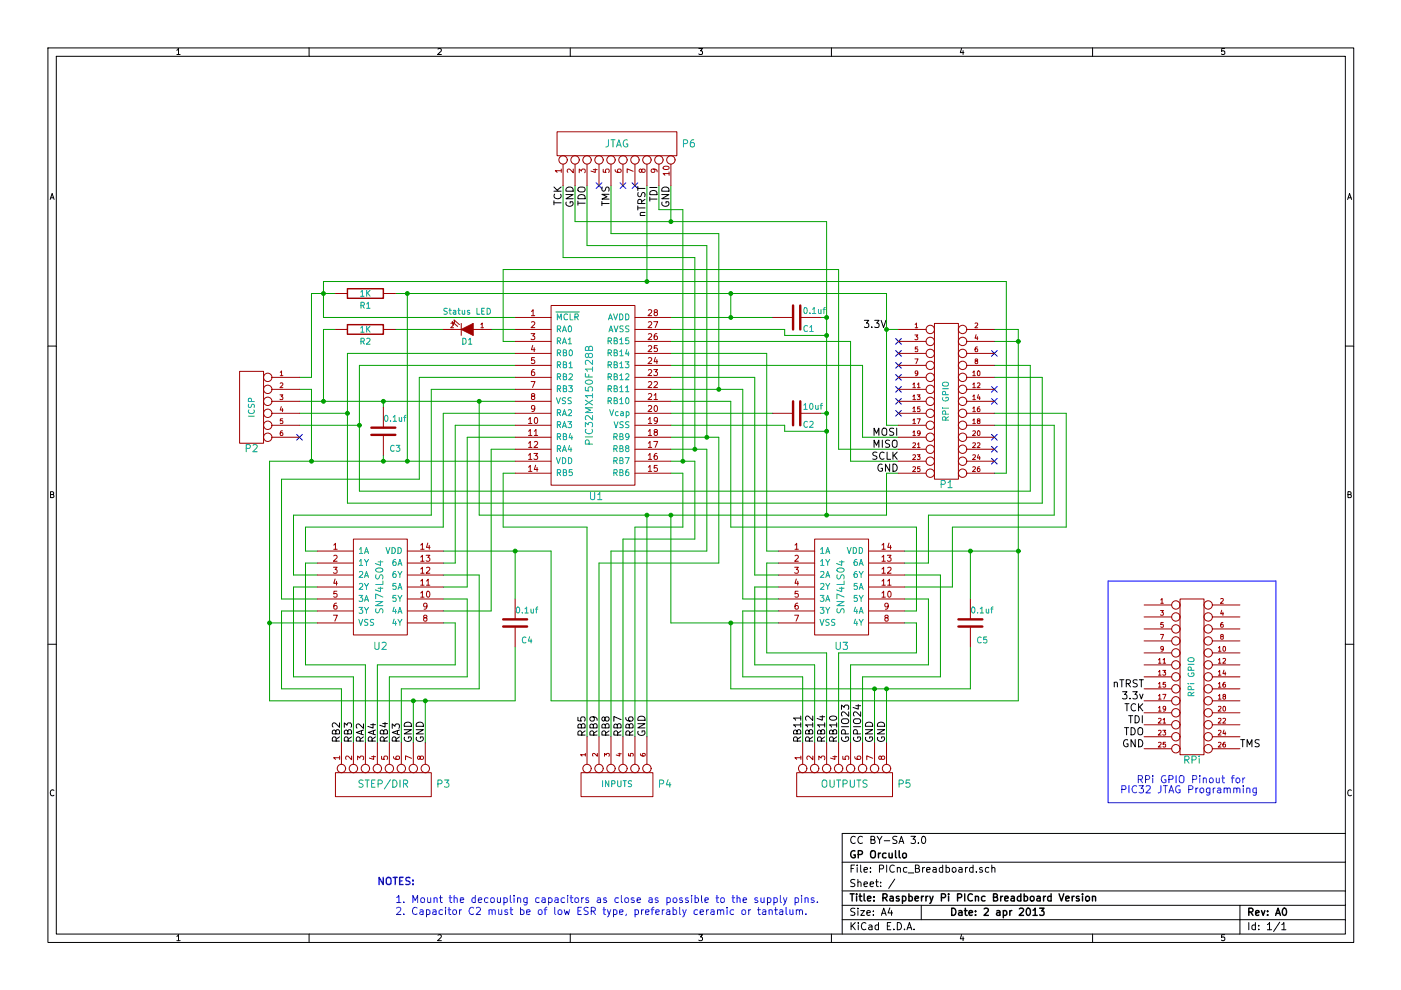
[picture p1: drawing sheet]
EESchema Schematic File Version 2  date Tuesday 02,April,2013 11:55:47 AM SGT
LIBS:power
LIBS:device
LIBS:transistors
LIBS:conn
LIBS:linear
LIBS:regul
LIBS:74xx
LIBS:cmos4000
LIBS:adc-dac
LIBS:memory
LIBS:xilinx
LIBS:special
LIBS:microcontrollers
LIBS:dsp
LIBS:microchip
LIBS:analog_switches
LIBS:motorola
LIBS:texas
LIBS:intel
LIBS:audio
LIBS:interface
LIBS:digital-audio
LIBS:philips
LIBS:display
LIBS:cypress
LIBS:siliconi
LIBS:opto
LIBS:atmel
LIBS:contrib
LIBS:valves
LIBS:PICnc_Breadboard-cache
EELAYER 25  0
EELAYER END
$Descr A4 11700 8267
encoding utf-8
Sheet 1 1
Title "Raspberry Pi PICnc Breadboard Version"
Date "2 apr 2013"
Rev "A0"
Comp "GP Orcullo"
Comment1 "CC BY-SA 3.0"
Comment2 ""
Comment3 ""
Comment4 ""
$EndDescr
Text Label 7500 3850 2    60   ~ 0
SCLK
Text Label 7500 3750 2    60   ~ 0
MISO
Text Label 7500 3650 2    60   ~ 0
MOSI
Text Label 7500 3950 2    60   ~ 0
GND
Text Label 7400 2750 2    60   ~ 0
3.3V
Text Notes 3300 7650 0    60   ~ 0
2. Capacitor C2 must be of low ESR type, preferably ceramic or tantalum.\n
Text Notes 3300 7550 0    60   ~ 0
1. Mount the decoupling capacitors as close as possible to the supply pins.
Text Notes 3150 7400 0    60   ~ 12
NOTES:
NoConn ~ 5300 1550
NoConn ~ 5200 1550
NoConn ~ 5000 1550
Text Label 7200 6200 1    60   ~ 0
GPIO24
Text Label 7100 6200 1    60   ~ 0
GPIO23
Text Label 7400 6200 1    60   ~ 0
GND
Text Label 7300 6200 1    60   ~ 0
GND
Text Label 7000 6200 1    60   ~ 0
RB10
Text Label 6900 6200 1    60   ~ 0
RB14
Text Label 6800 6200 1    60   ~ 0
RB12
Text Label 6700 6200 1    60   ~ 0
RB11
Text Label 5400 6150 1    60   ~ 0
GND
Text Label 5300 6150 1    60   ~ 0
RB6
Text Label 5200 6150 1    60   ~ 0
RB7
Text Label 5100 6150 1    60   ~ 0
RB8
Text Label 5000 6150 1    60   ~ 0
RB9
Text Label 4900 6150 1    60   ~ 0
RB5
Text Label 3550 6200 1    60   ~ 0
GND
Text Label 3450 6200 1    60   ~ 0
GND
Text Label 3350 6200 1    60   ~ 0
RA3
Text Label 3250 6200 1    60   ~ 0
RB4
Text Label 3150 6200 1    60   ~ 0
RA4
Text Label 3050 6200 1    60   ~ 0
RA2
Text Label 2950 6200 1    60   ~ 0
RB3
Text Label 2850 6200 1    60   ~ 0
RB2
Wire Notes Line
	10650 4850 9250 4850
Wire Notes Line
	10650 4850 10650 6700
Wire Notes Line
	10650 6700 9250 6700
Wire Notes Line
	9250 6700 9250 4850
Connection ~ 5600 1850
Wire Wire Line
	4800 1850 5600 1850
Wire Wire Line
	5600 1850 6900 1850
Wire Wire Line
	4800 1850 4800 1550
Connection ~ 5400 2350
Wire Wire Line
	5400 1550 5400 2350
Wire Wire Line
	5700 1750 5500 1750
Connection ~ 5700 3850
Wire Wire Line
	5700 1750 5700 3850
Connection ~ 5900 3650
Wire Wire Line
	5900 3650 5900 2050
Wire Wire Line
	5900 2050 4900 2050
Wire Wire Line
	4900 2050 4900 1550
Connection ~ 3450 5850
Connection ~ 2250 5200
Wire Wire Line
	2250 5850 2250 5200
Wire Wire Line
	2250 5200 2250 3850
Wire Wire Line
	2250 5850 3450 5850
Wire Wire Line
	3450 5850 3550 5850
Wire Wire Line
	3550 5850 4300 5850
Wire Wire Line
	3550 6200 3550 5850
Wire Wire Line
	4300 5850 4300 5400
Wire Wire Line
	3700 5000 3900 5000
Wire Wire Line
	3900 5000 3900 5650
Wire Wire Line
	3900 5650 3250 5650
Wire Wire Line
	3250 5650 3250 6200
Wire Wire Line
	2850 6200 2850 5750
Wire Wire Line
	2850 5750 2350 5750
Wire Wire Line
	2350 5750 2350 5100
Wire Wire Line
	2350 5100 2650 5100
Wire Wire Line
	3050 6200 3050 5550
Wire Wire Line
	3050 5550 2550 5550
Wire Wire Line
	2550 5550 2550 4700
Wire Wire Line
	2550 4700 2650 4700
Wire Wire Line
	2650 5000 2350 5000
Wire Wire Line
	2350 5000 2350 4000
Wire Wire Line
	2350 4000 3500 4000
Wire Wire Line
	3500 4000 3500 3150
Wire Wire Line
	3700 4400 3700 3450
Wire Wire Line
	3700 4400 2550 4400
Wire Wire Line
	2550 4400 2550 4600
Wire Wire Line
	2550 4600 2650 4600
Connection ~ 8500 4600
Wire Wire Line
	8500 5850 8500 4600
Wire Wire Line
	8500 4600 8500 2850
Wire Wire Line
	8500 2850 8500 2750
Wire Wire Line
	8500 5850 4600 5850
Wire Wire Line
	4600 5850 4600 4600
Wire Wire Line
	4600 4600 4300 4600
Wire Wire Line
	4300 4600 3700 4600
Wire Wire Line
	3900 4900 3900 3650
Wire Wire Line
	3900 4900 3700 4900
Wire Wire Line
	6500 5000 6200 5000
Wire Wire Line
	6200 5000 6200 3250
Wire Wire Line
	6400 2950 6400 4600
Wire Wire Line
	7650 5100 7650 4400
Wire Wire Line
	7650 5100 7550 5100
Connection ~ 8100 4600
Wire Wire Line
	8100 5000 8100 4600
Connection ~ 7300 5750
Wire Wire Line
	7400 5750 7400 6200
Wire Wire Line
	7200 6200 7200 5650
Wire Wire Line
	7200 5650 7850 5650
Wire Wire Line
	7850 5650 7850 4800
Wire Wire Line
	7850 4800 7550 4800
Wire Wire Line
	7000 5450 7650 5450
Wire Wire Line
	7000 5450 7000 6200
Wire Wire Line
	6500 4900 6300 4900
Wire Wire Line
	6300 4900 6300 5550
Wire Wire Line
	6300 5550 6800 5550
Wire Wire Line
	6800 5550 6800 6200
Connection ~ 5600 4300
Wire Wire Line
	6500 5200 6100 5200
Wire Wire Line
	6100 5200 5600 5200
Wire Wire Line
	5600 5200 5600 4300
Wire Wire Line
	8500 2750 8300 2750
Wire Wire Line
	7550 4600 8100 4600
Wire Wire Line
	8100 4600 8500 4600
Wire Wire Line
	7550 4700 7750 4700
Wire Wire Line
	7750 4700 7750 4300
Wire Wire Line
	7750 4300 8800 4300
Wire Wire Line
	8300 3450 8900 3450
Wire Wire Line
	8900 3450 8900 4400
Wire Wire Line
	6400 2950 5600 2950
Wire Wire Line
	6200 3250 6000 3250
Wire Wire Line
	6000 3250 5600 3250
Wire Wire Line
	7500 3650 7200 3650
Wire Wire Line
	7200 3650 7200 3050
Wire Wire Line
	7200 3050 5600 3050
Wire Wire Line
	7500 3850 7100 3850
Wire Wire Line
	3700 2750 3300 2750
Wire Wire Line
	4300 3250 3600 3250
Wire Wire Line
	4300 3550 3800 3550
Wire Wire Line
	4300 3750 4100 3750
Wire Wire Line
	5400 4300 5400 6150
Wire Wire Line
	5100 6150 5100 4600
Wire Wire Line
	5300 6150 5300 4400
Wire Wire Line
	5100 4600 5900 4600
Wire Wire Line
	5900 4600 5900 3750
Wire Wire Line
	5900 3750 5800 3750
Wire Wire Line
	5800 3750 5600 3750
Connection ~ 5400 4300
Connection ~ 7400 2750
Wire Wire Line
	7500 2750 7400 2750
Wire Wire Line
	8600 3050 8600 4100
Wire Wire Line
	8600 3050 8300 3050
Connection ~ 2900 3450
Wire Wire Line
	2900 4200 8700 4200
Wire Wire Line
	2900 4200 2900 3450
Wire Wire Line
	2900 3450 2900 2950
Wire Wire Line
	7500 3750 7000 3750
Wire Wire Line
	7000 3750 7000 2250
Wire Wire Line
	7000 2250 4200 2250
Wire Wire Line
	4200 2250 4200 2850
Wire Wire Line
	4200 2850 4300 2850
Wire Wire Line
	2500 3450 2900 3450
Wire Wire Line
	2900 2950 4300 2950
Wire Wire Line
	2800 2450 2700 2450
Wire Wire Line
	2700 2450 2600 2450
Wire Wire Line
	2600 2450 2600 3150
Wire Wire Line
	2600 3150 2500 3150
Connection ~ 3200 3350
Wire Wire Line
	4300 2750 4100 2750
Wire Wire Line
	4300 2650 2700 2650
Connection ~ 6900 4300
Wire Wire Line
	7500 3950 7400 3950
Wire Wire Line
	7400 3950 7400 4300
Wire Wire Line
	7400 4300 6900 4300
Wire Wire Line
	6900 4300 5600 4300
Wire Wire Line
	5600 4300 5400 4300
Wire Wire Line
	5400 4300 4000 4300
Connection ~ 6900 3600
Connection ~ 4000 3350
Wire Wire Line
	4000 4300 4000 3350
Wire Wire Line
	3200 3350 3200 3400
Wire Wire Line
	6850 2650 6900 2650
Wire Wire Line
	6900 2800 6550 2800
Wire Wire Line
	6550 2800 6550 2750
Wire Wire Line
	6550 2750 5600 2750
Wire Wire Line
	5600 3450 6450 3450
Wire Wire Line
	5600 3550 6550 3550
Wire Wire Line
	6550 3550 6550 3600
Wire Wire Line
	6550 3600 6900 3600
Wire Wire Line
	6900 3450 6850 3450
Wire Wire Line
	5600 2650 6100 2650
Wire Wire Line
	6100 2650 6450 2650
Connection ~ 6900 3450
Connection ~ 6900 2800
Wire Wire Line
	3200 3850 3200 3800
Wire Wire Line
	3400 3850 3400 2450
Connection ~ 3400 3850
Wire Wire Line
	6100 2450 6100 2650
Connection ~ 6100 2650
Connection ~ 3400 2450
Wire Wire Line
	2700 2650 2700 2450
Wire Wire Line
	2700 2450 2700 2350
Wire Wire Line
	2700 2350 5400 2350
Wire Wire Line
	5400 2350 8400 2350
Wire Wire Line
	8400 2350 8400 3950
Wire Wire Line
	8400 3950 8300 3950
Connection ~ 2700 2450
Wire Wire Line
	2500 3350 2700 3350
Wire Wire Line
	2700 3350 3200 3350
Wire Wire Line
	3200 3350 4000 3350
Wire Wire Line
	4000 3350 4300 3350
Connection ~ 2700 3350
Wire Wire Line
	2500 3250 2600 3250
Wire Wire Line
	2600 3250 2600 3850
Connection ~ 3200 3850
Wire Wire Line
	4300 3050 3000 3050
Wire Wire Line
	2500 3550 3000 3550
Wire Wire Line
	3000 3050 3000 3550
Wire Wire Line
	3000 3550 3000 4100
Wire Wire Line
	3000 4100 8600 4100
Connection ~ 3000 3550
Wire Wire Line
	8300 3150 8700 3150
Wire Wire Line
	8700 3150 8700 4200
Wire Wire Line
	3300 2450 3400 2450
Wire Wire Line
	3400 2450 6100 2450
Wire Wire Line
	6100 2450 7400 2450
Wire Wire Line
	7400 2450 7400 2750
Wire Wire Line
	7400 2750 7400 3550
Connection ~ 6100 2450
Wire Wire Line
	7400 3550 7500 3550
Wire Wire Line
	5600 3950 5700 3950
Wire Wire Line
	5700 3950 5700 4400
Wire Wire Line
	5700 4400 5300 4400
Wire Wire Line
	5600 3850 5700 3850
Wire Wire Line
	5700 3850 5800 3850
Wire Wire Line
	5800 3850 5800 4500
Wire Wire Line
	5800 4500 5200 4500
Wire Wire Line
	5600 3650 5900 3650
Wire Wire Line
	5900 3650 6000 3650
Wire Wire Line
	6000 3650 6000 4700
Wire Wire Line
	6000 4700 5000 4700
Wire Wire Line
	5200 4500 5200 6150
Wire Wire Line
	5000 4700 5000 6150
Wire Wire Line
	4900 6150 4900 4400
Wire Wire Line
	4900 4400 4200 4400
Wire Wire Line
	4200 4400 4200 3950
Wire Wire Line
	4200 3950 4300 3950
Wire Wire Line
	3900 3650 4300 3650
Wire Wire Line
	3700 3450 4300 3450
Wire Wire Line
	3500 3150 4300 3150
Wire Wire Line
	2800 2750 2700 2750
Wire Wire Line
	2700 2750 2700 3350
Wire Wire Line
	5600 2850 7100 2850
Wire Wire Line
	7100 2850 7100 3850
Wire Wire Line
	5600 3350 6100 3350
Wire Wire Line
	6100 3350 6100 4400
Wire Wire Line
	5600 3150 6300 3150
Wire Wire Line
	8300 3550 8800 3550
Wire Wire Line
	8800 3550 8800 4300
Wire Wire Line
	8900 4400 7950 4400
Wire Wire Line
	6100 4400 7650 4400
Wire Wire Line
	7550 4900 7950 4900
Wire Wire Line
	7950 4900 7950 4400
Wire Wire Line
	8300 2850 8500 2850
Connection ~ 8500 2850
Wire Wire Line
	6500 4700 6400 4700
Wire Wire Line
	6400 4700 6400 5450
Wire Wire Line
	6400 5450 6900 5450
Wire Wire Line
	6900 5450 6900 6200
Wire Wire Line
	6500 5100 6200 5100
Wire Wire Line
	6200 5100 6200 5650
Wire Wire Line
	6200 5650 6700 5650
Wire Wire Line
	6700 5650 6700 6200
Wire Wire Line
	7550 5000 7750 5000
Wire Wire Line
	7750 5000 7750 5550
Wire Wire Line
	7750 5550 7100 5550
Wire Wire Line
	7100 5550 7100 6200
Wire Wire Line
	6100 5200 6100 5750
Connection ~ 6100 5200
Wire Wire Line
	7300 6200 7300 5750
Wire Wire Line
	6100 5750 7300 5750
Wire Wire Line
	7300 5750 7400 5750
Wire Wire Line
	7400 5750 8100 5750
Wire Wire Line
	8100 5750 8100 5400
Connection ~ 7400 5750
Wire Wire Line
	7550 5200 7650 5200
Wire Wire Line
	7650 5200 7650 5450
Wire Wire Line
	6400 4600 6500 4600
Wire Wire Line
	6500 4800 6300 4800
Wire Wire Line
	6300 4800 6300 3150
Wire Wire Line
	3800 3550 3800 4700
Wire Wire Line
	3800 4700 3700 4700
Wire Wire Line
	4100 3750 4100 5100
Wire Wire Line
	4100 5100 3700 5100
Wire Wire Line
	4300 5000 4300 4600
Connection ~ 4300 4600
Wire Wire Line
	3600 3250 3600 4300
Wire Wire Line
	3600 4300 2450 4300
Wire Wire Line
	2450 4300 2450 4800
Wire Wire Line
	2450 4800 2650 4800
Wire Wire Line
	2250 3850 2600 3850
Wire Wire Line
	2600 3850 3200 3850
Wire Wire Line
	3200 3850 3400 3850
Wire Wire Line
	3400 3850 4300 3850
Wire Wire Line
	2650 5200 2250 5200
Connection ~ 2600 3850
Wire Wire Line
	2650 4900 2450 4900
Wire Wire Line
	2450 4900 2450 5650
Wire Wire Line
	2450 5650 2950 5650
Wire Wire Line
	2950 5650 2950 6200
Wire Wire Line
	3150 6200 3150 5550
Wire Wire Line
	3150 5550 3800 5550
Wire Wire Line
	3800 5550 3800 5200
Wire Wire Line
	3800 5200 3700 5200
Wire Wire Line
	3700 4800 4000 4800
Wire Wire Line
	4000 4800 4000 5750
Wire Wire Line
	4000 5750 3350 5750
Wire Wire Line
	3350 5750 3350 6200
Wire Wire Line
	3450 5850 3450 6200
Connection ~ 3550 5850
Wire Wire Line
	5800 3750 5800 2150
Connection ~ 5800 3750
Wire Wire Line
	5800 2150 4700 2150
Wire Wire Line
	4700 2150 4700 1550
Wire Wire Line
	6000 3250 6000 1950
Connection ~ 6000 3250
Wire Wire Line
	6000 1950 5100 1950
Wire Wire Line
	5100 1950 5100 1550
Wire Wire Line
	5500 1750 5500 1550
Wire Wire Line
	6900 1850 6900 2650
Wire Wire Line
	6900 2650 6900 2800
Wire Wire Line
	6900 2800 6900 3450
Wire Wire Line
	6900 3450 6900 3600
Wire Wire Line
	6900 3600 6900 4300
Wire Wire Line
	5600 1550 5600 1850
Connection ~ 6900 2650
Text Label 9550 5750 2    60   ~ 0
nTRST
Text Label 9550 5850 2    60   ~ 0
3.3v
Text Label 9550 6250 2    60   ~ 0
GND
Text Label 9550 6150 2    60   ~ 0
TDO
Text Label 9550 6050 2    60   ~ 0
TDI
Text Label 10350 6250 0    60   ~ 0
TMS
Text Label 9550 5950 2    60   ~ 0
TCK
Text Notes 9350 6550 0    60   ~ 0
   RPi GPIO Pinout for \nPIC32 JTAG Programming
$Comp
L CONN_13X2 RPi
U 0 1
P 9950 5650
F 0 "RPi" H 9950 4950 60  0000 C CNN
F 1 "RPi GPIO" V 9950 5650 50  0000 C CNN
	0    9950 5650
	1    0    0    -1  
$EndComp
Text Label 4900 1550 3    60   ~ 0
TDO
Text Label 5100 1550 3    60   ~ 0
TMS
Text Label 5400 1550 3    60   ~ 0
nTRST
Text Label 5500 1550 3    60   ~ 0
TDI
Text Label 5600 1550 3    60   ~ 0
GND
Text Label 4800 1550 3    60   ~ 0
GND
Text Label 4700 1550 3    60   ~ 0
TCK
$Comp
L CONN_10 P6
U 1 1
P 5150 1200
F 0 "P6" V 5150 600 60  0000 C CNN
F 1 "JTAG" V 5150 1200 60  0000 C CNN
	1    5150 1200
	0    -1   -1   0   
$EndComp
$Comp
L C C4
U 1 1
P 4300 5200
F 0 "C4" H 4350 5050 50  0000 L CNN
F 1 "0.1uf" H 4300 5300 50  0000 L CNN
F 2 "SM0805" H 4300 5200 60  0001 C CNN
F 4 " " H 4300 5200 60  0001 C CNN "Element14 Order Code"
F 5 " " H 4300 5200 60  0001 C CNN "Mftr. & Part No."
	1    4300 5200
	1    0    0    -1  
$EndComp
$Comp
L SN74LS04 U2
U 1 1
P 3200 4900
F 0 "U2" H 3175 4400 60  0000 C CNN
F 1 "SN74LS04" V 3175 4900 60  0000 C CNN
	1    3200 4900
	1    0    0    -1  
$EndComp
$Comp
L C C5
U 1 1
P 8100 5200
F 0 "C5" H 8150 5050 50  0000 L CNN
F 1 "0.1uf" H 8100 5300 50  0000 L CNN
F 2 "SM0805" H 8100 5200 60  0001 C CNN
F 4 " " H 8100 5200 60  0001 C CNN "Element14 Order Code"
F 5 " " H 8100 5200 60  0001 C CNN "Mftr. & Part No."
	1    8100 5200
	1    0    0    -1  
$EndComp
$Comp
L SN74LS04 U3
U 1 1
P 7050 4900
F 0 "U3" H 7025 4400 60  0000 C CNN
F 1 "SN74LS04" V 7025 4900 60  0000 C CNN
	1    7050 4900
	1    0    0    -1  
$EndComp
$Comp
L CONN_8 P5
U 1 1
P 7050 6550
F 0 "P5" V 7050 6050 60  0000 C CNN
F 1 "OUTPUTS" V 7050 6550 60  0000 C CNN
	1    7050 6550
	0    -1   1    0   
$EndComp
$Comp
L CONN_8 P3
U 1 1
P 3200 6550
F 0 "P3" V 3200 6050 60  0000 C CNN
F 1 "STEP/DIR" V 3200 6550 60  0000 C CNN
	1    3200 6550
	0    -1   1    0   
$EndComp
NoConn ~ 2500 3650
$Comp
L CON_6 P4
U 1 1
P 5150 6550
F 0 "P4" V 5150 6150 60  0000 C CNN
F 1 "INPUTS" V 5150 6550 50  0000 C CNN
	1    5150 6550
	0    -1   1    0   
$EndComp
NoConn ~ 8300 3650
NoConn ~ 8300 3350
NoConn ~ 8300 3250
NoConn ~ 8300 2950
NoConn ~ 7500 3150
$Comp
L C C1
U 1 1
P 6650 2650
F 0 "C1" V 6750 2700 50  0000 L CNN
F 1 "0.1uf" V 6600 2700 50  0000 L CNN
F 2 "SM0805" H 6650 2650 60  0001 C CNN
F 4 " " H 6650 2650 60  0001 C CNN "Element14 Order Code"
F 5 " " H 6650 2650 60  0001 C CNN "Mftr. & Part No."
	1    6650 2650
	0    1    1    0   
$EndComp
$Comp
L C C3
U 1 1
P 3200 3600
F 0 "C3" H 3250 3450 50  0000 L CNN
F 1 "0.1uf" H 3200 3700 50  0000 L CNN
F 2 "SM0805" H 3200 3600 60  0001 C CNN
F 4 " " H 3200 3600 60  0001 C CNN "Element14 Order Code"
F 5 " " H 3200 3600 60  0001 C CNN "Mftr. & Part No."
	1    3200 3600
	1    0    0    -1  
$EndComp
$Comp
L PIC32MX150F128B U1
U 1 1
P 4950 3300
F 0 "U1" H 4975 2450 60  0000 C CNN
F 1 "PIC32MX150F128B" V 4925 3300 60  0000 C CNN
	1    4950 3300
	1    0    0    -1  
$EndComp
NoConn ~ 8300 3850
NoConn ~ 8300 3750
NoConn ~ 7500 3450
NoConn ~ 7500 3350
NoConn ~ 7500 3250
NoConn ~ 7500 3050
NoConn ~ 7500 2950
NoConn ~ 7500 2850
$Comp
L LED D1
U 1 1
P 3900 2750
F 0 "D1" H 3900 2850 50  0000 C CNN
F 1 "Status LED" H 3900 2600 50  0000 C CNN
F 2 "LED-0603" H 3900 2750 60  0001 C CNN
F 4 "1226390" H 3900 2750 60  0001 C CNN "Element14 Order Code"
F 5 "OSRAM - LSQ976-Z" H 3900 2750 60  0001 C CNN "Mftr. & Part No."
	1    3900 2750
	-1   0    0    1   
$EndComp
$Comp
L R R2
U 1 1
P 3050 2750
F 0 "R2" V 2950 2750 50  0000 C CNN
F 1 "1K" V 3050 2750 50  0000 C CNN
F 2 "SM0805" H 3050 2750 60  0001 C CNN
F 4 "195030" V 3050 2750 60  0001 C CNN "Element14 Order Code"
F 5 "YAGEO (PHYCOMP) - 2322 705 70102" V 3050 2750 60  0001 C CNN "Mftr. & Part No."
	1    3050 2750
	0    -1   -1   0   
$EndComp
$Comp
L C C2
U 1 1
P 6650 3450
F 0 "C2" V 6750 3500 50  0000 L CNN
F 1 "10uf" V 6600 3500 50  0000 L CNN
F 2 "SM1206" H 6650 3450 60  0001 C CNN
F 4 " " H 6650 3450 60  0001 C CNN "Element14 Order Code"
F 5 " " H 6650 3450 60  0001 C CNN "Mftr. & Part No."
	1    6650 3450
	0    1    1    0   
$EndComp
$Comp
L R R1
U 1 1
P 3050 2450
F 0 "R1" V 2950 2450 50  0000 C CNN
F 1 "1K" V 3050 2450 50  0000 C CNN
F 2 "SM0805" H 3050 2450 60  0001 C CNN
F 4 " " V 3050 2450 60  0001 C CNN "Element14 Order Code"
F 5 " " V 3050 2450 60  0001 C CNN "Mftr. & Part No."
	1    3050 2450
	0    1    -1   0   
$EndComp
$Comp
L CON_6 P2
U 1 1
P 2100 3400
F 0 "P2" H 2100 3050 60  0000 C CNN
F 1 "ICSP" V 2100 3400 50  0000 C CNN
	1    2100 3400
	-1   0    0    -1  
$EndComp
$Comp
L CONN_13X2 P1
U 1 1
P 7900 3350
F 0 "P1" H 7900 2650 60  0000 C CNN
F 1 "RPi GPIO" V 7900 3350 50  0000 C CNN
	1    7900 3350
	1    0    0    -1  
$EndComp
$EndSCHEMATC
